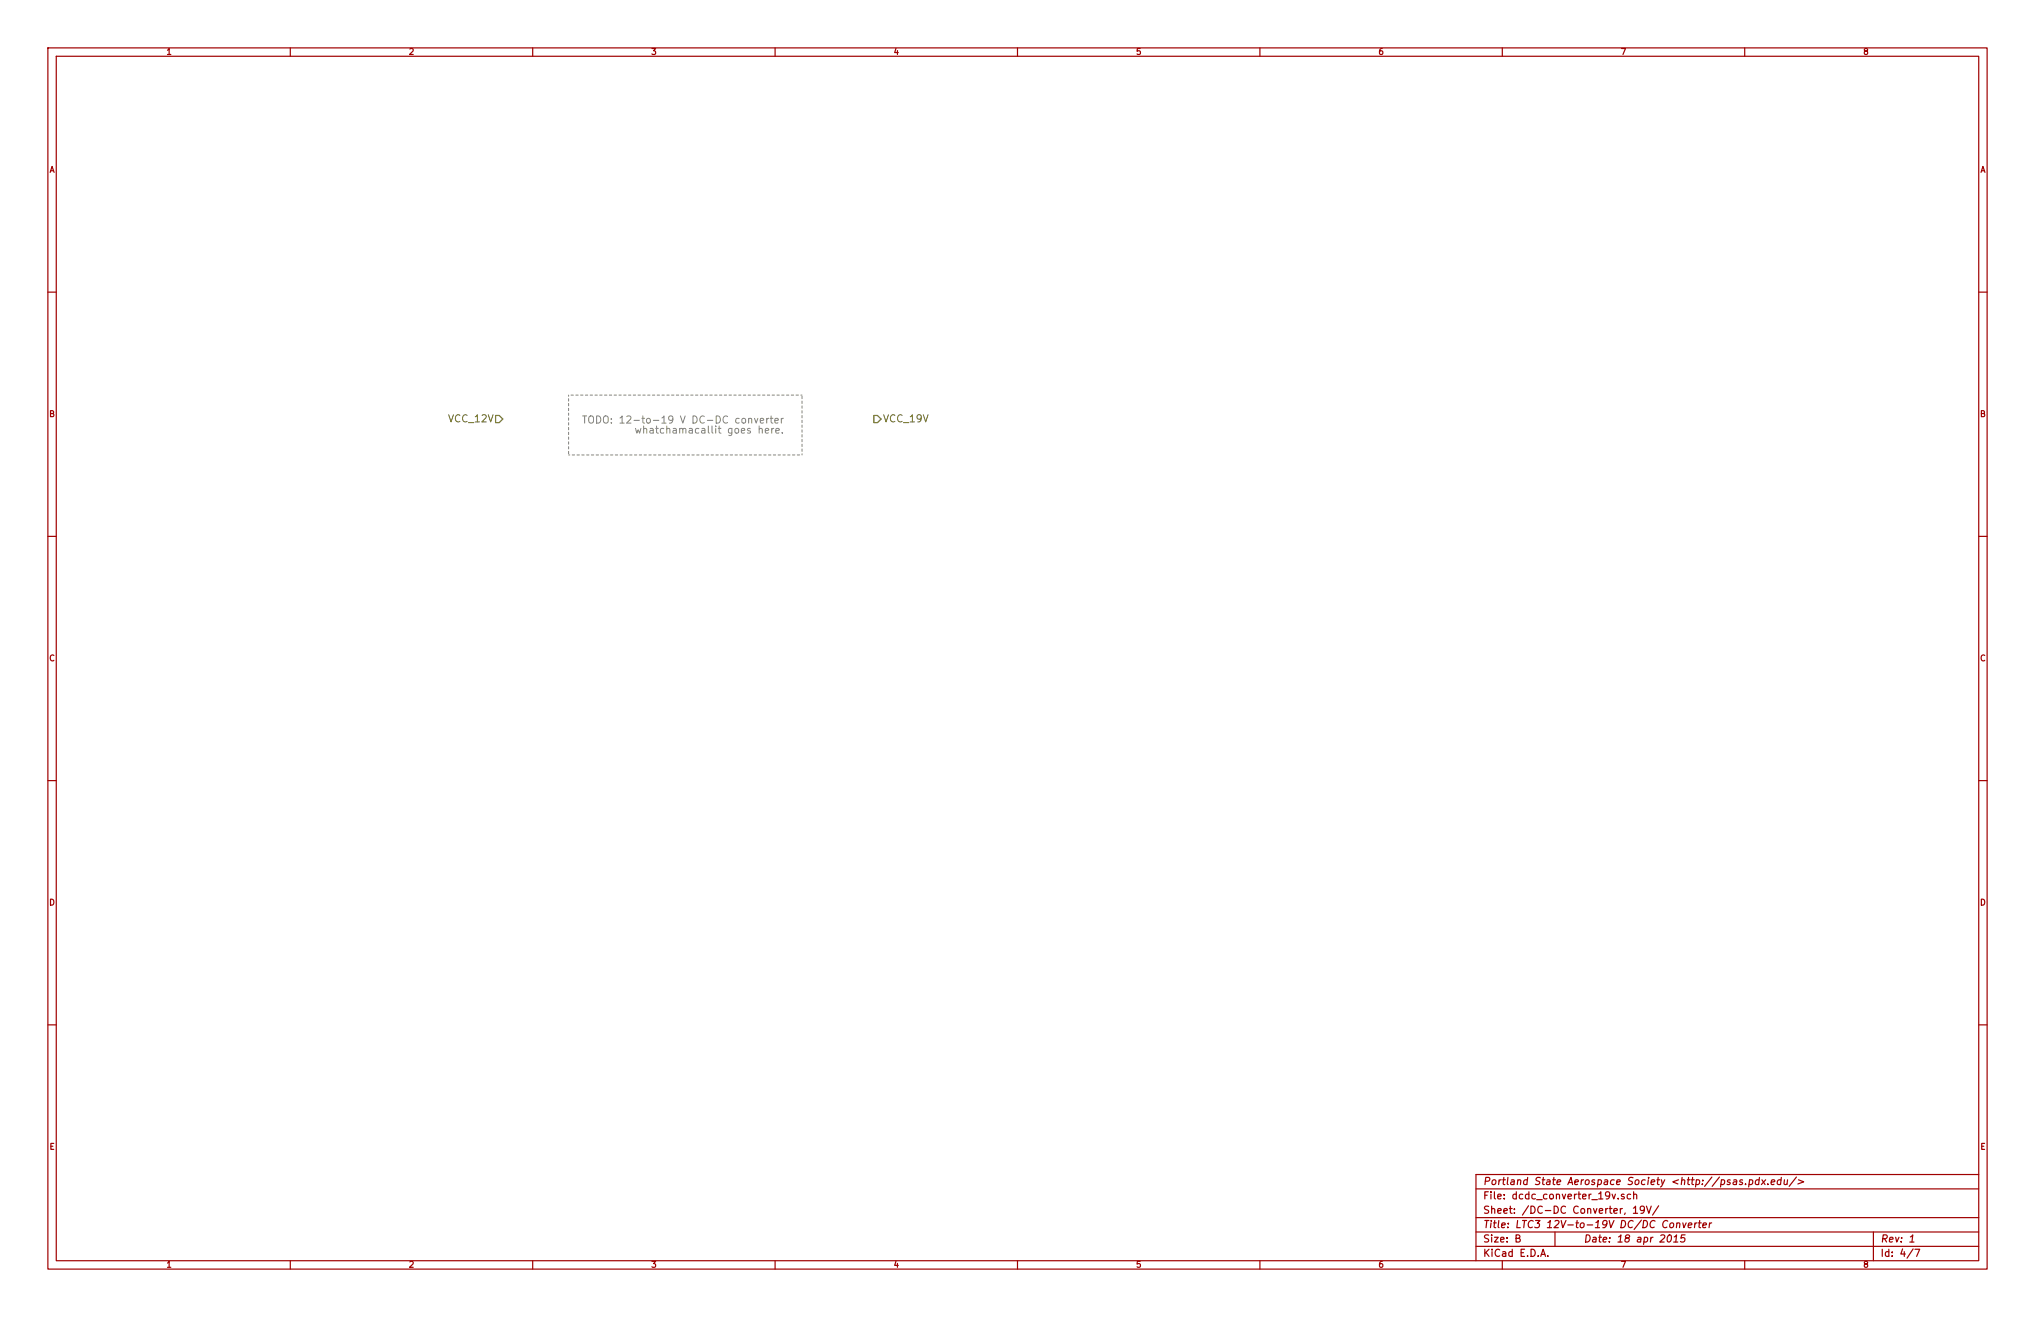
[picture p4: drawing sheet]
<svg xmlns="http://www.w3.org/2000/svg" width="432mm" height="279mm" viewBox="0 0 432 279" stroke-linecap="round" stroke-linejoin="round" font-family="sans-serif">
<g fill="none" stroke="#a00000" stroke-width=".25">
<path d="M10.2 10.2h411.4v259h-411.4zM11.9 11.9h408v255.6h-408zM61.6 10.2v1.7M113 10.2v1.7M164.5 10.2v1.7M215.9 10.2v1.7M267.3 10.2v1.7M318.8 10.2v1.7M370.2 10.2v1.7M10.2 62h1.7M419.9 62h1.7M10.2 113.8h1.7"/>
<path d="M419.9 113.8h1.7M10.2 165.6h1.7M419.9 165.6h1.7M10.2 217.4h1.7M419.9 217.4h1.7M313.2 252.2h106.7M313.2 258.3h106.7M343.4 254.2v.2M344.6 253.4l-.4-.1-.2 .3 .1 .2 .5 .1v.4h-.6M346 253.4l-.4-.1-.3 .3v.6l.3 .2 .4-.1M346.6 256.3l.4-.4v1.5M346.6 257.4h.9"/>
<path d="M346.6 253.5l.1-.1a.36 .36 0 0 1 .6 .2v.8M346.6 252.8v1.6M348.9 256.5l-.3 .3h-.4l-.2-.3 .2-.5 .4-.1 .2 .1a1.16 1.16 0 0 1-.2 1.3l-.4 .1M349.4 255.9l.5 1.5 .5-1.5M351.9 255.8l-1.3 2M354.4 259.6l.3-.2 .4 .2-.1 .7-.2 .2-.5-.2zM355.8 259.6l.3-.2 .3 .1v1M355.8 259.4l-.1 1.1M357.1 259.4l.2 1.1 .5-1.1M358.2 259.9l.8-.1-.1-.3h-.6l-.1 .7 .2 .3 .4-.1M359.7 259.4l-.2 1.1M360.1 259.4l-.5 .3"/>
<path d="M360.4 259.4h.6M360.7 258.9l-.2 1.3 .4 .3M361.3 259.9l.8-.1-.1-.3h-.6l-.1 .7 .2 .3 .4-.1M362.8 259.4l-.2 1.1M363.2 259.4l-.5 .3M369.7 250.4l-.3-.1-.3 .3 .6 .3v.2l-.2 .2-.4-.1M370.4 251.2v.1M371.2 250.4l.5-.1 .2 .3-.1 .6-.2 .1-.5-.1M371.2 250.3l-.2 1.5M373.3 250.4l-.5-.1-.3 .3v.6l.2 .1 .5-.1M373.3 249.8l-.1 1.5M373.9 250.3l.6 1"/>
<path d="M374.6 250.3l-.9 1M375.1 251.2v.1M375.8 250.8l.8-.1-.1-.3h-.6l-.1 .7 .2 .2 .4-.1M377.9 250.4l-.4-.1-.4 .3v.6l.3 .1 .4-.1M378 249.8l-.2 1.5M378.6 250.3v.9l.3 .1 .3-.1M379.3 250.3l-.1 1M381.2 249.7l-1.6 2M381.6 250.3l1.1 .4-1.2 .5M419.9 249.2h-106.7v18.3M61.6 267.5v1.7M113 267.5v1.7"/>
<path d="M164.5 267.5v1.7M215.9 267.5v1.7M267.3 267.5v1.7M313.2 264.4h106.7M313.2 261.4h106.7M318.8 267.5v1.7M321.7 262.7l.7-.1 .1-.2-.1-.3-.7-.1v1.5h.6l.2-.1 .1-.4-.4-.3M326.9 266.5l.5-1.5 .5 1.5M327.1 266.1h.7M328.4 266.4v.1M329.9 261.4v3M354 262.1l.2-.1a.78 .78 0 0 1 .6 .6 .78 .78 0 0 1-.4 .8l-.3 .1-.3-.3v-.6z"/>
<path d="M355.1 263.5h.9M355.2 262.4l.6-.4-.2 1.5M357.6 262h-.8l-.1 .7 .2-.1h.5l.1 .3-.1 .5-.3 .1-.5-.1M370.2 267.5v1.7M397.5 261.4v6.1M405.2 263.5h.9M405.4 262.4l.5-.4-.2 1.5M405.9 264.9l-1.3 2M406.3 265h1l-.6 1.5"/>
</g>
<path d="M105.2 88.1h.7l.8 .8-.8 .8h-.7zM185.4 88.1h.8l.7 .8-.7 .8h-.8z" fill="none" stroke="#808000" stroke-width=".25"/>
<g fill="none" stroke="#808080" stroke-width=".21">
<path d="M123.6 88.2h.9M124.1 88.2v1.6M125 88.5a.5 .5 0 0 1 .6-.3 .5 .5 0 0 1 .3 .5v.9l-.3 .2a.53 .53 0 0 1-.7-.5zM126.6 88.2a.77 .77 0 0 1 .9 .8 .77 .77 0 0 1-.9 .8zM128.1 88.5a.5 .5 0 0 1 .6-.3 .5 .5 0 0 1 .4 .5l-.1 .9-.3 .2a.53 .53 0 0 1-.7-.5zM129.7 89.6v.2M129.7 88.8v.2M134.8 90.9l.3 1 .3-.7 .3 .7 .3-1M136.6 91h.1a.36 .36 0 0 1 .5 .1v.8M136.6 90.4v1.5M137.9 91h.6l.1 .9M138.6 91.3l-.7 .1a.3 .3 0 0 0 .2 .5l.5-.1"/>
<path d="M164.6 91.4l.8-.1-.1-.3-.5-.1-.2 .2 .1 .7h.6M166 91.8v.1M166.2 88.7l-.4 .4"/>
</g>
<path d="M120.6 83.8v12.7M120.6 96.5h49.6M170.2 96.5v-12.7M170.2 83.8h-49.6" fill="none" stroke="#808080" stroke-width=".21" stroke-dasharray=".5" stroke-dashoffset=".3"/>
<g font-size="2.1" fill="#808000">
<text x="95.3" y="89.7">VCC_12V</text>
<text x="187.4" y="89.7">VCC_19V</text>
</g>
<g font-size="2.1" fill="#808080">
<text x="131.1" y="89.9">TODO: 12-to-19 V DC-DC converter</text>
<text x="138.8" y="92">whatchamacallit goes here.</text>
</g>
<g font-size="2.1" fill="#a00000">
<text x="314.7" y="251.5">Portland State Aerospace Society &lt;http://psas.pdx.edu/&gt;</text>
<text x="314.7" y="254.5">File: dcdc_converter_19v.sch</text>
<text x="314.7" y="257.6">Sheet: /DC-DC Converter, 19V/</text>
<text x="314.7" y="263.7">Size: B</text>
<text x="314.7" y="260.6">Title: LTC3 12V-to-19V DC/DC Converter</text>
<text x="336" y="263.7">Date: 18 apr 2015</text>
<text x="399" y="263.7">Rev: 1</text>
<text x="314.7" y="266.7">KiCad E.D.A.</text>
<text x="399" y="266.7">Id: 4/7</text>
</g>
<g font-size="1.8" fill="#a00000">
<text x="35.4" y="11.7">1</text>
<text x="86.8" y="11.7">2</text>
<text x="138.3" y="11.7">3</text>
<text x="189.7" y="11.7">4</text>
<text x="241.1" y="11.7">5</text>
<text x="292.6" y="11.7">6</text>
<text x="344" y="11.7">7</text>
<text x="395.5" y="11.7">8</text>
<text x="10.4" y="36.7">A</text>
<text x="420.1" y="36.7">A</text>
<text x="10.4" y="88.5">B</text>
<text x="420.1" y="88.5">B</text>
<text x="10.4" y="140.3">C</text>
<text x="420.1" y="140.3">C</text>
<text x="10.4" y="192.2">D</text>
<text x="420.1" y="192.2">D</text>
<text x="10.5" y="244">E</text>
<text x="420.2" y="244">E</text>
<text x="35.4" y="269">1</text>
<text x="86.8" y="269">2</text>
<text x="138.3" y="269">3</text>
<text x="189.7" y="269">4</text>
<text x="241.1" y="269">5</text>
<text x="292.6" y="269">6</text>
<text x="344" y="269">7</text>
<text x="395.5" y="269">8</text>
</g>
</svg>
